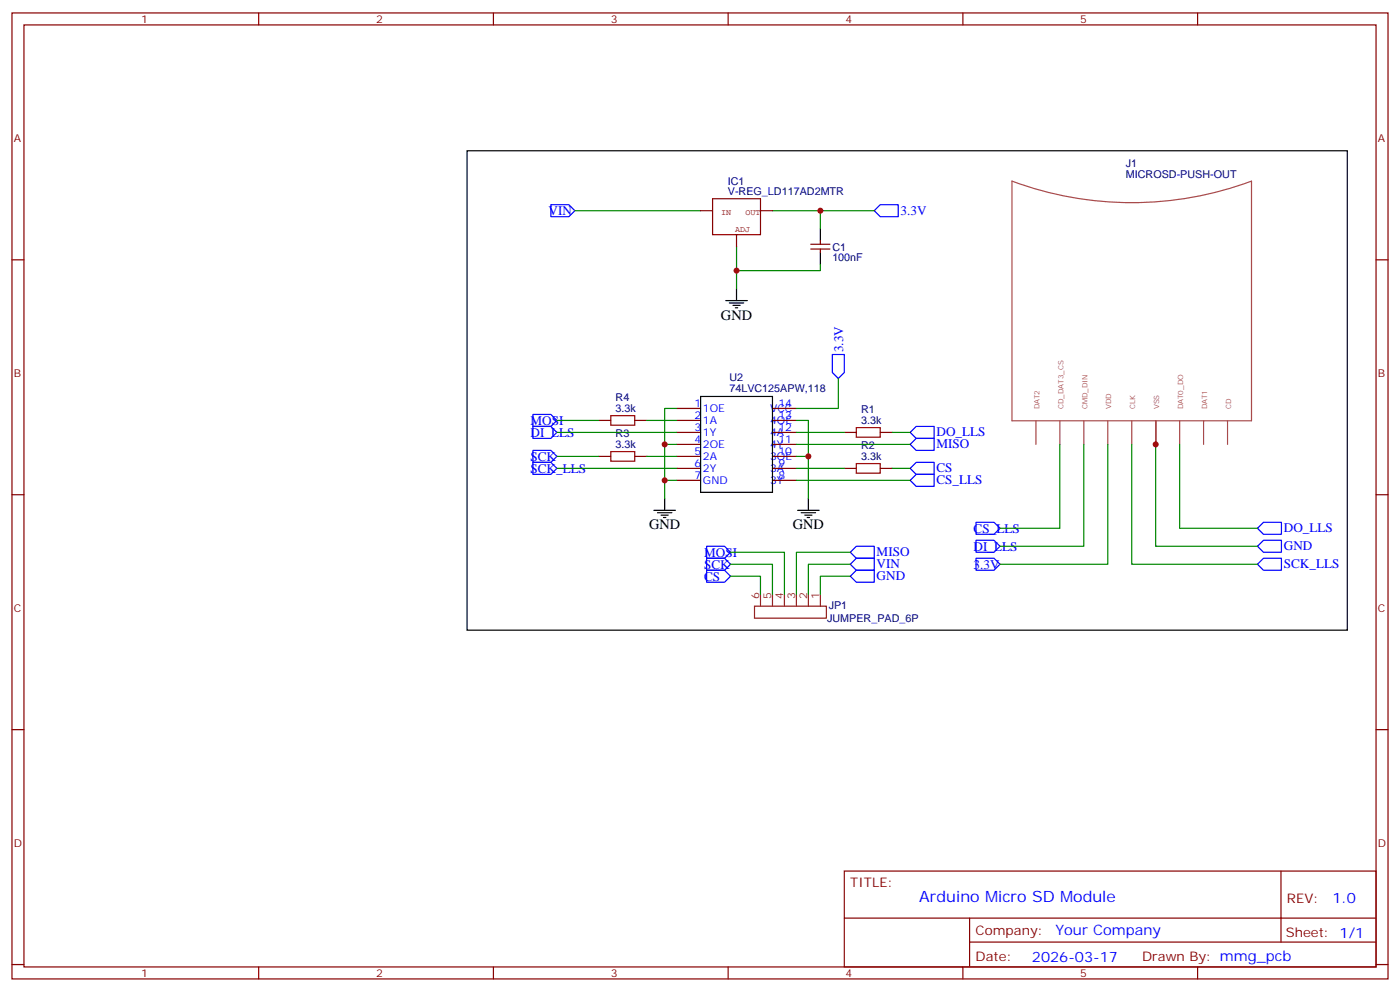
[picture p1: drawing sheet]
<svg xmlns="http://www.w3.org/2000/svg" width="412mm" height="292mm" viewBox="0 0 412 292" stroke-linecap="round" stroke-linejoin="round" font-family="sans-serif">
<g fill="none" stroke="#870000" stroke-width=".35">
<path d="M3.5 3.8h405.4v284.3h-405.4zM7.1 7.3h398.2v277.3h-398.2zM76.2 3.8v3.5M145.3 3.8v3.5M214.5 3.8v3.5M283.6 3.8v3.5M352.8 3.8v3.5M3.5 76.5h3.6M238.8 73.3h5.7M238.8 71.9h5.7M241.7 70.8v1.1M241.7 73.3v1.1"/>
<path d="M405.3 76.5h3.6M176.4 123.8h3.5M176.4 134.3h3.5M187 123.8h3.5M187 134.3h3.5M199.3 120.2h7.1M199.3 123.8h7.1M199.3 127.3h7.1M199.3 130.8h7.1M199.3 134.3h7.1M199.3 137.9h7.1M227.5 120.2h7.1"/>
<path d="M227.5 123.8h7.1M227.5 127.3h7.1M227.5 130.8h7.1M227.5 134.3h7.1M227.5 137.9h7.1M248.7 127.3h3.5M248.7 137.9h3.5M259.3 127.3h3.5M259.3 137.9h3.5M3.5 145.6h3.6M199.3 141.4h7.1M227.5 141.4h7.1"/>
<path d="M405.3 145.6h3.6M3.5 214.8h3.6M405.3 214.8h3.6M248.7 256.4h156.6v28.2h-156.6zM377.3 256.4v20.9M248.7 270.2h156.5M285.6 277.3h119.6M285.6 270.2v14.2M3.5 283.9h3.6M76.2 284.6v3.5M145.3 284.6v3.5M214.5 284.6v3.5"/>
<path d="M283.6 284.6v3.5M352.8 284.6v3.5M405.3 283.9h3.6"/>
</g>
<path d="M298.1 53.3a101.3 101.3 0 0 0 70.6 0v70.6h-70.6zM305.2 123.9v6.9M312.2 123.9v6.9M319.3 123.9v6.9M326.3 123.9v6.9M333.4 123.9v6.9M340.4 123.9v6.9M347.5 123.9v6.9M354.5 123.9v6.9M361.6 123.9v6.9" fill="none" stroke="#a64a4a" stroke-width=".35"/>
<g fill="none" stroke="#000" stroke-width=".35">
<path d="M137.6 44.4h259.3v141.1h-259.3zM241.7 67.3v3.5M241.7 74.4v3.5M213.8 88.5h6.3M214.8 89.2h4.3M215.9 89.9h2.1M216.6 90.6h.7M217 84.9v3.6M206.4 116.7h21.1v28.2h-21.1zM192.6 150.2h6.4M193.7 150.9h4.2M194.7 151.6h2.1"/>
<path d="M195.4 152.3h.7M195.8 146.7v3.5M234.9 150.2h6.4M236 150.9h4.2M237.1 151.6h2.1M237.8 152.3h.7M238.1 146.7v3.5"/>
</g>
<path d="M224 174.9v3.5M227.5 174.9v3.5M231.1 174.9v3.5M234.6 174.9v3.5M238.1 174.9v3.5M241.7 174.9v3.5" fill="none" stroke="#8c2424" stroke-width=".35"/>
<path d="M222.2 178.4h21.2v3.6h-21.2z" fill="none" stroke="#930" stroke-width=".35"/>
<path d="M179.9 132.9h7.1v2.8h-7.1zM179.9 122.3h7.1v2.9h-7.1zM252.2 125.9h7.1v2.8h-7.1zM252.2 136.5h7.1v2.8h-7.1z" fill="none" stroke="#a10000" stroke-width=".35"/>
<g fill="none" stroke="#008700" stroke-width=".35">
<path d="M169.3 62h37.1M217 72.6v12.3M227.5 62h30M241.7 77.9v1.8h-24.7M241.7 62v5.3M246.9 111.4v8.8h-12.3M164 127.3h35.3M164 137.9h35.3M164 134.3h12.4M164 123.8h12.4M190.5 134.3h8.8M190.5 123.8h8.8"/>
<path d="M199.3 130.8h-3.5v15.9M199.3 120.2h-3.5v10.6M234.6 123.8h3.5v22.9M234.6 127.3h14.1M234.6 137.9h14.1M234.6 134.3h3.5M234.6 130.8h33.5M262.8 127.3h5.3M262.8 137.9h5.3M312.2 130.8v24.7h-17.6M319.3 130.8v30h-24.7M326.3 130.8v35.3h-31.7"/>
<path d="M333.4 130.8v35.3h37M340.4 130.8v30h30M347.5 130.8v24.7h22.9M195.8 141.4h3.5M234.6 141.4h33.5M215.2 169.6h8.8v5.3M215.2 166.1h12.3v8.8M215.2 162.6h15.9v12.3M250.5 169.6h-8.8v5.3M250.5 166.1h-12.4v8.8M250.5 162.6h-15.9v12.3"/>
</g>
<g fill="none" stroke="#00f" stroke-width=".35">
<path d="M162.3 60.3h5.3l1.7 1.7-1.7 1.8h-5.3zM257.5 62l1.8-1.7h5.3v3.5h-5.3zM245.2 104.4h3.5v5.2l-1.8 1.8-1.7-1.8zM157 122h5.3l1.7 1.8-1.7 1.7h-5.3zM157 125.5h5.3l1.7 1.8-1.7 1.7h-5.3zM157 132.6h5.3l1.7 1.7-1.7 1.8h-5.3zM157 136.1h5.3l1.7 1.8-1.7 1.7h-5.3zM268.1 127.3l1.8-1.8h5.3v3.5h-5.3zM268.1 130.8l1.8-1.8h5.3v3.6h-5.3zM268.1 137.9l1.8-1.8h5.3v3.5h-5.3zM268.1 141.4l1.8-1.8h5.3v3.6h-5.3zM287.5 159h5.3l1.8 1.8-1.8 1.8h-5.3z"/>
<path d="M287.5 153.7h5.3l1.8 1.8-1.8 1.8h-5.3zM370.4 155.5l1.8-1.8h5.3v3.6h-5.3zM208.1 167.9h5.3l1.8 1.7-1.8 1.8h-5.3zM208.1 164.3h5.3l1.8 1.8-1.8 1.8h-5.3zM208.1 160.8h5.3l1.8 1.8-1.8 1.7h-5.3zM250.5 169.6l1.7-1.7h5.3v3.5h-5.3zM250.5 166.1l1.7-1.8h5.3v3.6h-5.3zM250.5 162.6l1.7-1.8h5.3v3.5h-5.3zM287.5 164.3h5.3l1.8 1.8-1.8 1.8h-5.3zM370.4 166.1l1.8-1.8h5.3v3.6h-5.3zM370.4 160.8l1.8-1.8h5.3v3.6h-5.3z"/>
</g>
<path d="M209.9 58.5h14.1v10.6h-14.1zM206.4 62h3.5M217 69.1v3.5M224 62h3.5" fill="none" stroke="#850000" stroke-width=".35"/>
<g fill="#c00">
<circle cx="217" cy="79.7" r=".88"/>
<circle cx="195.8" cy="141.4" r=".88"/>
<circle cx="195.8" cy="130.8" r=".88"/>
<circle cx="238.1" cy="134.3" r=".88"/>
<circle cx="340.4" cy="130.8" r=".88"/>
<circle cx="241.7" cy="62" r=".88"/>
</g>
<text font-size="4.6" fill="#00f" x="270.8" y="265.4">Arduino Micro SD Module</text>
<g font-size="4.2">
<text x="212.4" y="94.1">GND</text>
<text x="191.2" y="155.9">GND</text>
<text x="233.5" y="155.9">GND</text>
</g>
<g font-size="4.2" fill="#00f">
<text x="392.5" y="265.7">1.0</text>
<text x="310.9" y="275.2">Your Company</text>
<text x="304" y="283">2026-03-17</text>
</g>
<g font-size="3.9" fill="#00f">
<text x="161.6" y="63.3">VIN</text>
<text x="265.3" y="63.2">3.3V</text>
<text x="248.4" y="103.6" transform="rotate(-90 248.4 103.6)">3.3V</text>
<text x="156.3" y="125">MOSI</text>
<text x="156.3" y="128.6">DI_LLS</text>
<text x="275.9" y="128.5">DO_LLS</text>
<text x="156.3" y="135.6">SCK</text>
<text x="275.9" y="132">MISO</text>
<text x="156.3" y="139.1">SCK_LLS</text>
<text x="275.9" y="139.1">CS</text>
<text x="275.9" y="142.6">CS_LLS</text>
<text x="286.8" y="156.8">CS_LLS</text>
<text x="378.2" y="162">GND</text>
<text x="378.2" y="156.7">DO_LLS</text>
<text x="207.4" y="167.4">SCK</text>
<text x="207.4" y="163.8">MOSI</text>
<text x="258.2" y="167.3">VIN</text>
<text x="258.2" y="163.8">MISO</text>
<text x="286.8" y="167.4">3.3V</text>
<text x="286.8" y="162.1">DI_LLS</text>
<text x="378.2" y="167.3">SCK_LLS</text>
<text x="207.4" y="170.9">CS</text>
<text x="258.2" y="170.8">GND</text>
</g>
<g font-size="3.9" fill="#800">
<text x="250.5" y="261">TITLE:</text>
<text x="379.1" y="265.7">REV:</text>
<text x="287.4" y="275.2">Company:</text>
<text x="378.7" y="275.8">Sheet: 1/1</text>
<text x="287.4" y="282.9">Date:</text>
<text x="336.4" y="282.9">Drawn By: mmg_pcb</text>
</g>
<g font-size="3.2" fill="#800">
<text x="41.6" y="6.8">1</text>
<text x="110.8" y="6.8">2</text>
<text x="179.9" y="6.8">3</text>
<text x="249.1" y="6.8">4</text>
<text x="318.2" y="6.8">5</text>
<text x="4.1" y="41.9">A</text>
<text x="405.9" y="41.9">A</text>
<text x="4.1" y="111.1">B</text>
<text x="405.9" y="111.1">B</text>
<text x="4.1" y="180.2">C</text>
<text x="405.9" y="180.2">C</text>
<text x="4.1" y="249.3">D</text>
<text x="405.9" y="249.3">D</text>
<text x="41.6" y="287.6">1</text>
<text x="110.8" y="287.6">2</text>
<text x="179.9" y="287.6">3</text>
<text x="249.1" y="287.6">4</text>
<text x="318.2" y="287.6">5</text>
</g>
<g font-size="3.2" fill="#000080">
<text x="331.6" y="52.2">MICROSD-PUSH-OUT</text>
<text x="331.6" y="49.1">J1</text>
<text x="214.4" y="57.4">V-REG_LD117AD2MTR</text>
<text x="214.4" y="54.3">IC1</text>
<text x="245.2" y="76.9">100nF</text>
<text x="245.2" y="73.7">C1</text>
<text x="214.9" y="112.2">U2</text>
<text x="181.3" y="118.1">R4</text>
<text x="214.9" y="115.5">74LVC125APW,118</text>
<text x="181.3" y="121.3">3.3k</text>
<text x="253.7" y="124.8">3.3k</text>
<text x="253.7" y="121.6">R1</text>
<text x="181.3" y="131.9">3.3k</text>
<text x="181.3" y="128.6">R3</text>
<text x="253.7" y="135.4">3.3k</text>
<text x="253.7" y="132.2">R2</text>
<text x="244.1" y="179.1">JP1</text>
<text x="243.6" y="183.1">JUMPER_PAD_6P</text>
</g>
<g font-size="3.2" fill="#00f">
<text x="204.6" y="119.9">1</text>
<text x="229.3" y="119.9">14</text>
<text x="204.6" y="123.4">2</text>
<text x="207.1" y="121.3">1OE</text>
<text x="207.1" y="124.8">1A</text>
<text x="226.8" y="124.8">4OE</text>
<text x="226.8" y="121.3">VCC</text>
<text x="229.3" y="123.4">13</text>
<text x="204.6" y="126.9">3</text>
<text x="204.6" y="130.5">4</text>
<text x="207.1" y="128.3">1Y</text>
<text x="207.1" y="131.9">2OE</text>
<text x="226.8" y="131.9">4Y</text>
<text x="226.8" y="128.3">4A</text>
<text x="229.3" y="130.5">11</text>
<text x="229.3" y="126.9">12</text>
<text x="204.6" y="134">5</text>
<text x="204.6" y="137.5">6</text>
<text x="207.1" y="135.4">2A</text>
<text x="226.8" y="135.4">3OE</text>
<text x="229.3" y="137.5">9</text>
<text x="229.3" y="134">10</text>
<text x="204.6" y="141">7</text>
<text x="207.1" y="138.9">2Y</text>
<text x="207.1" y="142.5">GND</text>
<text x="226.8" y="142.5">3Y</text>
<text x="226.8" y="138.9">3A</text>
<text x="229.3" y="141">8</text>
</g>
<g font-size="3.2" fill="#8d2323">
<text x="223.7" y="176.3" transform="rotate(-90 223.7 176.3)">6</text>
<text x="227.2" y="176.3" transform="rotate(-90 227.2 176.3)">5</text>
<text x="230.7" y="176.3" transform="rotate(-90 230.7 176.3)">4</text>
<text x="234.2" y="176.3" transform="rotate(-90 234.2 176.3)">3</text>
<text x="237.8" y="176.3" transform="rotate(-90 237.8 176.3)">2</text>
<text x="241.3" y="176.3" transform="rotate(-90 241.3 176.3)">1</text>
</g>
<g font-size="2.5" fill="#840000">
<text x="212.4" y="63.3">IN</text>
<text x="219.6" y="63.3">OUT</text>
<text x="216.6" y="68.4">ADJ</text>
</g>
<g font-size="2.1" fill="#a54b4b">
<text x="306.2" y="120.5" transform="rotate(-90 306.2 120.5)">DAT2</text>
<text x="313.2" y="120.5" transform="rotate(-90 313.2 120.5)">CD_DAT3_CS</text>
<text x="320.3" y="120.5" transform="rotate(-90 320.3 120.5)">CMD_DIN</text>
<text x="327.4" y="120.5" transform="rotate(-90 327.4 120.5)">VDD</text>
<text x="334.4" y="120.5" transform="rotate(-90 334.4 120.5)">CLK</text>
<text x="341.5" y="120.5" transform="rotate(-90 341.5 120.5)">VSS</text>
<text x="348.5" y="120.5" transform="rotate(-90 348.5 120.5)">DAT0_DO</text>
<text x="355.6" y="120.5" transform="rotate(-90 355.6 120.5)">DAT1</text>
<text x="362.6" y="120.5" transform="rotate(-90 362.6 120.5)">CD</text>
</g>
</svg>
